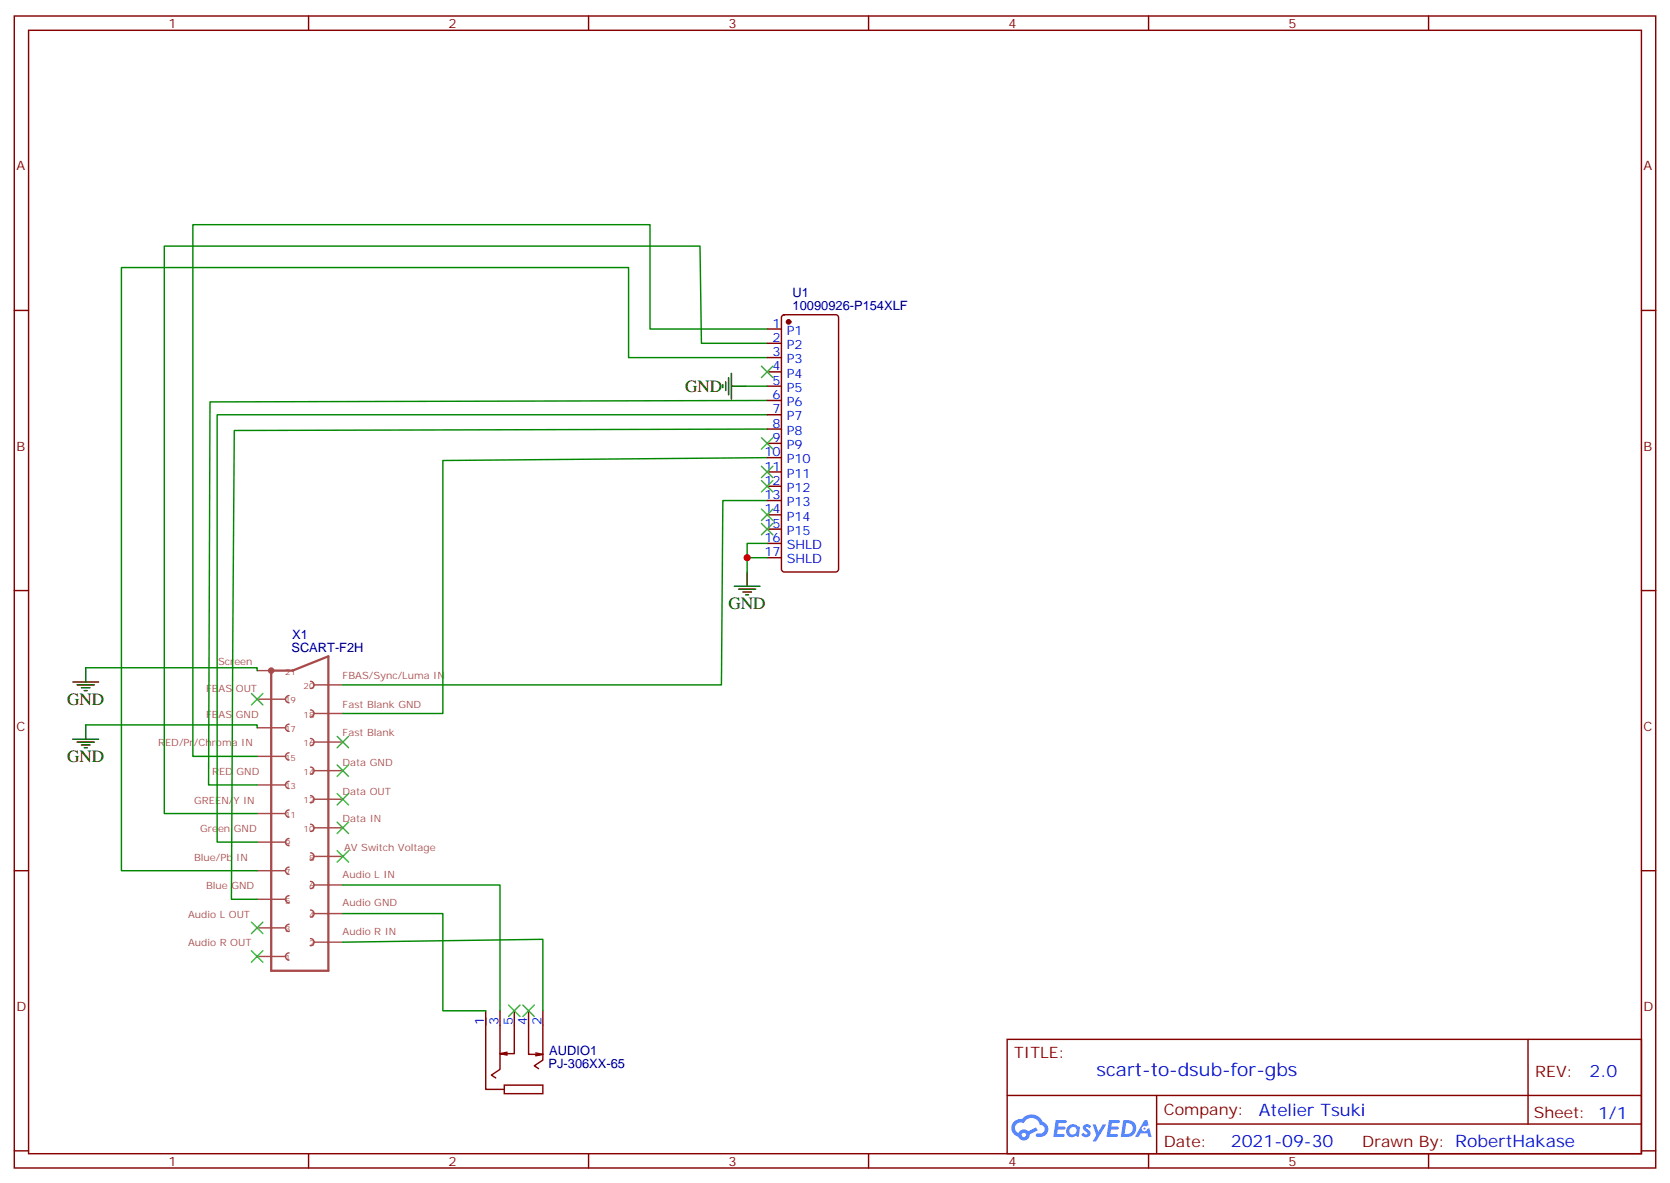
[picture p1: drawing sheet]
<svg xmlns="http://www.w3.org/2000/svg" width="412mm" height="292mm" viewBox="0 0 412 292" stroke-linecap="round" stroke-linejoin="round" font-family="sans-serif">
<g fill="none" stroke="#870000" stroke-width=".35">
<path d="M3.5 4h405.4v284.3h-405.4zM7.1 7.5h398.2v277.3h-398.2zM76.2 4v3.5M145.3 4v3.5M214.5 4v3.5M283.6 4v3.5M352.8 4v3.5M3.5 76.6h3.6M405.3 76.6h3.6M3.5 145.8h3.6M405.3 145.8h3.6M3.5 214.9h3.6"/>
<path d="M405.3 214.9h3.6M248.7 256.5h156.6v28.3h-156.6zM377.3 256.6v20.8M248.7 270.4h156.5M285.6 277.4h119.6M285.6 270.4v14.1M3.5 284.1h3.6M76.2 284.8v3.5M145.3 284.8v3.5M214.5 284.8v3.5M283.6 284.8v3.5M352.8 284.8v3.5"/>
<path d="M405.3 284.1h3.6"/>
</g>
<g fill="#5487ff">
<path d="M267.7 277.7a1.22 1.22 0 0 1 1.7 .3l-.4 .6a.47 .47 0 0 0-.3-.4 .47 .47 0 0 0-.5 .1v.2a1.3 1.3 0 0 1 1 1.7 1.39 1.39 0 0 1-2.2-.1l.5-.5 .7 .4a.29 .29 0 0 0 .3-.3 .29 .29 0 0 0-.2-.3 1.04 1.04 0 0 1-.6-1.7z"/>
<path d="M260.7 276.5h2.4a.37 .37 0 0 1 .3 .3 .37 .37 0 0 1-.3 .4h-1.7l-.1 .9h1.5l.3 .3-.3 .4h-1.6l-.2 1.1h1.6a.36 .36 0 0 1 .3 .4 .36 .36 0 0 1-.3 .3h-2.5z"/>
<path d="M273.8 276.5h2.4a.37 .37 0 0 1 .4 .3 .37 .37 0 0 1-.4 .4h-1.6l-.2 .9h1.6l.3 .3-.4 .4h-1.6l-.1 1.1h1.5a.36 .36 0 0 1 .4 .4 .36 .36 0 0 1-.4 .3h-2.4z"/>
<path d="M282.6 276.5h.7l.3 1.2-.6 .3a.69 .69 0 0 0-1 .3 .69 .69 0 0 0 .4 1 .69 .69 0 0 0 .9-.6l.5-.3 .6 2.2h-.8l-.2-.9h-1.8l-.5 .9h-.8z"/>
<path d="M269.8 277.6h.8l.6 1.8 1.1-1.8h.9l-2.6 4.1h-.8l.9-1.5z"/>
<path d="M277.4 276.5l-.6 4.1h1.3a2.11 2.11 0 0 0 2.5-2.1 2.11 2.11 0 0 0-2.5-2zM278.1 277.2a1.39 1.39 0 0 1 1.7 1.4 1.39 1.39 0 0 1-1.8 1.3h-.3z"/>
<path d="M263.7 278.1a1.47 1.47 0 0 0-.1 2.1 1.47 1.47 0 0 0 2.1 .1l.7 .3 .3-2.3-.2-.2-.4-.1a1.49 1.49 0 0 0-2.4 .1zM264.4 278.5a.92 .92 0 0 1 1.5 .5 .92 .92 0 0 1-1.3 1 .9 .9 0 0 1-.2-1.5z"/>
<path d="M250.4 276.8a2.18 2.18 0 0 0 1.1 3.8 1.44 1.44 0 0 0 1.6 .9 1.44 1.44 0 0 0 1.2-1.5l2-1-.5-.7-1.9 .9a1.47 1.47 0 0 0-2.4 .5 1.39 1.39 0 0 1-.7-2 1.39 1.39 0 0 1 2-.4 2.12 2.12 0 0 1 2.2-1.4 2.12 2.12 0 0 1 1.9 1.7 1.07 1.07 0 0 1 1.1 1.1 1.07 1.07 0 0 1-1 1.1h-.7a.43 .43 0 0 0-.5 .3 .43 .43 0 0 0 .4 .5 1.98 1.98 0 0 0 2.5-1.2 1.98 1.98 0 0 0-1.2-2.5 2.98 2.98 0 0 0-5.1-.7l-1.1 .1zM252.3 280.1a.55 .55 0 0 1 1.1 0 .55 .55 0 0 1-1.1 0z"/>
<circle cx="282.6" cy="278.6" r=".26"/>
</g>
<g fill="none" stroke="#870000" stroke-width=".35">
<path d="M193.2 77.9l.5-.2h12.7a.71 .71 0 0 1 .7 .7v62.1a.76 .76 0 0 1-.7 .7h-12.7a.76 .76 0 0 1-.7-.7v-62.1zM189.4 81.2h3.6M189.4 84.7h3.6M189.4 88.3h3.6M189.4 91.8h3.6M189.4 95.3h3.6M189.4 98.8h3.6M189.4 102.4h3.6M189.4 105.9h3.6M189.4 109.4h3.6M189.4 113h3.6M189.4 116.5h3.6"/>
<path d="M189.4 120h3.6M189.4 123.5h3.6M189.4 127.1h3.6M189.4 130.6h3.6M189.4 134.1h3.6M189.4 137.7h3.6M119.9 251.2v17.7h4.6M119.9 249.5v3.5M123.5 249.5v14.4l-2.1 1.5 1 .7M125.2 259.7l-1.7 .4M127 249.5v10.6h-3.5l1.7 .3M130.5 249.5v10.7h3.6l-1.8 .4"/>
<path d="M132.3 259.9l1.8 .3M134.1 249.5v12.2l-2.2 1.4 1.1 .7M124.5 267.8h9.6v2.1h-9.6z"/>
</g>
<g fill="none" stroke="#3c3" stroke-width=".35">
<path d="M188 90.4l2.9 2.8M190.9 90.4l-2.9 2.8M188 108l2.9 2.8M188 115.1l2.9 2.8M188 118.6l2.9 2.8M190.9 108l-2.9 2.8M190.9 115.1l-2.9 2.8M190.9 118.6l-2.9 2.8M188 125.7l2.9 2.8M188 129.2l2.9 2.8M190.9 125.7l-2.9 2.8M190.9 129.2l-2.9 2.8"/>
<path d="M62.1 171.2l2.8 2.8M64.9 171.2l-2.8 2.8M83.3 181.8l2.8 2.8M83.3 188.8l2.8 2.8M83.3 195.9l2.8 2.8M86.1 181.8l-2.8 2.8M86.1 188.8l-2.8 2.8M86.1 195.9l-2.8 2.8M83.3 202.9l2.8 2.8M83.3 210l2.8 2.8M86.1 202.9l-2.8 2.8M86.1 210l-2.8 2.8"/>
<path d="M62.1 234.7l2.8 2.8M62.1 227.6l2.8 2.8M64.9 234.7l-2.8 2.8M64.9 227.6l-2.8 2.8M125.6 248.1l2.8 2.8M128.4 248.1l-2.8 2.8M129.1 248.1l2.8 2.8M131.9 248.1l-2.8 2.8"/>
</g>
<g fill="none" stroke="#a64a4a" stroke-width=".35">
<path d="M63.5 179.6h7M63.5 172.6h7M63.5 165.5h3.5M70.5 179.6a.88 .88 0 0 0 .9 .9M70.5 172.6a.88 .88 0 0 0 .9 .9M71.4 178.8a.88 .88 0 0 0-.9 .8M71.4 171.7a.88 .88 0 0 0-.9 .9M76.7 175.2a.88 .88 0 0 1 .9 .9M76.7 168.2a.88 .88 0 0 1 .9 .9M77.6 176.1h3.5M77.6 169.1h3.5M77.6 176.1a.88 .88 0 0 1-.9 .9"/>
<path d="M77.6 169.1a.88 .88 0 0 1-.9 .8M81.2 176.1h3.5M81.2 169.1h3.5M63.5 193.7h7M63.5 186.7h7M70.5 193.7a.88 .88 0 0 0 .9 .9M70.5 186.7a.88 .88 0 0 0 .9 .9M71.4 199.9a.88 .88 0 0 0-.9 .9M71.4 192.9a.88 .88 0 0 0-.9 .8M71.4 185.8a.88 .88 0 0 0-.9 .9M76.7 196.4a.88 .88 0 0 1 .9 .9M76.7 189.3a.88 .88 0 0 1 .9 .9"/>
<path d="M76.7 182.3a.88 .88 0 0 1 .9 .9M77.6 197.3h3.5M77.6 190.2h3.5M77.6 183.2h3.5M77.6 197.3a.88 .88 0 0 1-.9 .9M77.6 190.2a.88 .88 0 0 1-.9 .9M77.6 183.2a.88 .88 0 0 1-.9 .8M81.2 197.3h3.5M81.2 190.2h3.5M81.2 183.2h3.5M63.5 214.9h7M63.5 207.9h7"/>
<path d="M63.5 200.8h7M70.5 214.9a.88 .88 0 0 0 .9 .9M70.5 207.9a.88 .88 0 0 0 .9 .8M70.5 200.8a.88 .88 0 0 0 .9 .9M71.4 214a.88 .88 0 0 0-.9 .9M71.4 207a.88 .88 0 0 0-.9 .9M76.7 217.6a.88 .88 0 0 1 .9 .8M76.7 210.5a.88 .88 0 0 1 .9 .9M76.7 203.4a.88 .88 0 0 1 .9 .9M77.6 218.4h3.5M77.6 211.4h3.5M77.6 204.3h3.5"/>
<path d="M77.6 218.4a.88 .88 0 0 1-.9 .9M77.6 211.4a.88 .88 0 0 1-.9 .9M77.6 204.3a.88 .88 0 0 1-.9 .9M81.2 218.4h3.5M81.2 211.4h3.5M81.2 204.3h3.5M63.5 236.1h7M63.5 229h7M63.5 222h7M70.5 236.1a.88 .88 0 0 0 .9 .9M70.5 222a.88 .88 0 0 0 .9 .8M70.5 229a.88 .88 0 0 0 .9 .9"/>
<path d="M71.4 235.2a.88 .88 0 0 0-.9 .9M71.4 221.1a.88 .88 0 0 0-.9 .9M71.4 228.1a.88 .88 0 0 0-.9 .9M76.7 224.6a.88 .88 0 0 1 .9 .9M76.7 231.7a.88 .88 0 0 1 .9 .9M77.6 232.6h3.5M77.6 225.5h3.5M77.6 225.5a.88 .88 0 0 1-.9 .9M77.6 232.6a.88 .88 0 0 1-.9 .8M81.2 232.6h3.5M81.2 225.5h3.5"/>
</g>
<g fill="none" stroke="#a64a4a" stroke-width=".56">
<path d="M67 165.5h5.3l8.8-3.5v77.6h-14.1z"/>
<circle cx="67" cy="165.5" r=".53"/>
</g>
<g fill="none" stroke="#008700" stroke-width=".35">
<path d="M184.1 95.3h5.3M189.4 81.2h-28.9v-25.7h-112.9v131.2h15.9M189.4 84.7h-16.2l-.3-24h-132.3v140.1h22.9M189.4 88.3h-34.2v-22.3h-125.2v148.9h33.5M189.4 98.8l-137.5 .4-.4 94.5h12M189.4 102.4h-135.8v105.5h9.9M189.4 105.9l-131.5 .4-.8 115.7h6.4M189.4 113l-80 .7v62.4h-24.7M184.5 137.7h4.9M189.4 123.5h-10.9l-.3 45.6h-93.5M189.4 134.1h-4.9v7.1M21.2 164.8h42.3v.7"/>
<path d="M21.2 178.9h42.3v.7M84.7 218.4h38.8v31.1M84.7 232.6l49.4-.8v17.7M84.7 225.5h24.7v24h10.5"/>
</g>
<g fill="none" stroke="#000" stroke-width=".35">
<path d="M178.5 95v.7M179.2 94.3v2.1M179.9 93.2v4.2M180.6 95.3h3.5M180.6 92.1v6.4M181.3 144.7h6.4M182.4 145.4h4.2M183.4 146.1h2.2M184.1 146.8h.8M184.5 141.2v3.5M18 168.3h6.3M19 169.1h4.3"/>
<path d="M20.1 169.8h2.1M20.8 170.5h.7M21.2 164.8v3.5M21.2 178.9v3.6M18 182.5h6.3M19 183.2h4.3M20.1 183.9h2.1M20.8 184.6h.7"/>
</g>
<circle cx="194.7" cy="79.4" r=".53" fill="#870000" stroke="#870000" stroke-width=".35"/>
<circle cx="184.5" cy="137.7" r=".88" fill="#c00"/>
<text font-size="4.6" fill="#00f" x="270.8" y="265.6">scart-to-dsub-for-gbs</text>
<g font-size="4.2">
<text x="169.2" y="96.7">GND</text>
<text x="179.9" y="150.4">GND</text>
<text x="16.6" y="174">GND</text>
<text x="16.6" y="188.1">GND</text>
</g>
<g font-size="4.2" fill="#00f">
<text x="392.5" y="265.8">2.0</text>
<text x="310.9" y="275.4">Atelier Tsuki</text>
<text x="304" y="283.2">2021-09-30</text>
</g>
<g font-size="3.9" fill="#800">
<text x="250.5" y="261.1">TITLE:</text>
<text x="379.1" y="265.8">REV:</text>
<text x="287.4" y="275.3">Company:</text>
<text x="378.7" y="275.9">Sheet: 1/1</text>
<text x="287.4" y="283">Date:</text>
<text x="336.4" y="283.1">Drawn By: RobertHakase</text>
</g>
<g font-size="3.2" fill="#800">
<text x="41.6" y="6.9">1</text>
<text x="110.8" y="6.9">2</text>
<text x="179.9" y="6.9">3</text>
<text x="249.1" y="6.9">4</text>
<text x="318.2" y="6.9">5</text>
<text x="4.1" y="42.1">A</text>
<text x="405.9" y="42.1">A</text>
<text x="4.1" y="111.2">B</text>
<text x="405.9" y="111.2">B</text>
<text x="4.1" y="180.3">C</text>
<text x="405.9" y="180.3">C</text>
<text x="4.1" y="249.5">D</text>
<text x="405.9" y="249.5">D</text>
<text x="41.6" y="287.8">1</text>
<text x="110.8" y="287.8">2</text>
<text x="179.9" y="287.8">3</text>
<text x="249.1" y="287.8">4</text>
<text x="318.2" y="287.8">5</text>
</g>
<g font-size="3.2" fill="#000080">
<text x="195.7" y="76.5">10090926-P154XLF</text>
<text x="195.7" y="73.2">U1</text>
<text x="72" y="160.9">SCART-F2H</text>
<text x="72.2" y="157.7">X1</text>
<text x="135.5" y="263.7">PJ-306XX-65</text>
<text x="135.7" y="260.5">AUDIO1</text>
</g>
<g font-size="3.2" fill="#00f">
<text x="190.8" y="80.9">1</text>
<text x="194.3" y="82.6">P1</text>
<text x="190.8" y="84.4">2</text>
<text x="190.8" y="87.9">3</text>
<text x="194.3" y="86.1">P2</text>
<text x="194.3" y="89.7">P3</text>
<text x="190.8" y="91.4">4</text>
<text x="190.8" y="95">5</text>
<text x="194.3" y="93.2">P4</text>
<text x="190.8" y="98.5">6</text>
<text x="194.3" y="96.7">P5</text>
<text x="194.3" y="100.3">P6</text>
<text x="190.8" y="102">7</text>
<text x="190.8" y="105.6">8</text>
<text x="194.3" y="103.8">P7</text>
<text x="194.3" y="107.3">P8</text>
<text x="188.8" y="112.6">10</text>
<text x="190.8" y="109.1">9</text>
<text x="194.3" y="110.8">P9</text>
<text x="188.8" y="116.1">11</text>
<text x="188.8" y="119.7">12</text>
<text x="194.3" y="114.4">P10</text>
<text x="194.3" y="117.9">P11</text>
<text x="188.8" y="123.2">13</text>
<text x="194.3" y="121.4">P12</text>
<text x="194.3" y="125">P13</text>
<text x="188.8" y="126.7">14</text>
<text x="188.8" y="130.2">15</text>
<text x="194.3" y="128.5">P14</text>
<text x="188.8" y="133.8">16</text>
<text x="188.8" y="137.3">17</text>
<text x="194.3" y="132">P15</text>
<text x="194.3" y="135.5">SHLD</text>
<text x="194.3" y="139.1">SHLD</text>
<text x="119.6" y="253" transform="rotate(-90 119.6 253)">1</text>
<text x="123.1" y="253" transform="rotate(-90 123.1 253)">3</text>
<text x="126.6" y="253" transform="rotate(-90 126.6 253)">5</text>
<text x="130.2" y="253" transform="rotate(-90 130.2 253)">4</text>
<text x="133.7" y="253" transform="rotate(-90 133.7 253)">2</text>
</g>
<g font-size="2.5" fill="#a54b4b">
<text x="53.8" y="164.1">Screen</text>
<text x="84.6" y="167.6">FBAS/Sync/Luma IN</text>
<text x="50.9" y="170.8">FBAS OUT</text>
<text x="50.9" y="177.2">FBAS GND</text>
<text x="84.6" y="174.7">Fast Blank GND</text>
<text x="39" y="184.2">RED/Pr/Chroma IN</text>
<text x="84.6" y="181.8">Fast Blank</text>
<text x="52.4" y="191.3">RED GND</text>
<text x="84.6" y="189.2">Data GND</text>
<text x="84.6" y="196.2">Data OUT</text>
<text x="47.9" y="198.3">GREEN/Y IN</text>
<text x="84.6" y="202.9">Data IN</text>
<text x="49.4" y="205.4">Green GND</text>
<text x="85" y="210">AV Switch Voltage</text>
<text x="47.9" y="212.4">Blue/Pb IN</text>
<text x="50.9" y="219.5">Blue GND</text>
<text x="84.6" y="216.7">Audio L IN</text>
<text x="46.4" y="226.6">Audio L OUT</text>
<text x="84.6" y="223.7">Audio GND</text>
<text x="46.4" y="233.6">Audio R OUT</text>
<text x="84.6" y="230.8">Audio R IN</text>
</g>
<g font-size="2.1" fill="#a54b4b">
<text x="70.4" y="166.6">21</text>
<text x="70.4" y="173.6">19</text>
<text x="75" y="170.1">20</text>
<text x="75" y="177.1">18</text>
<text x="70.4" y="180.7">17</text>
<text x="75" y="184.2">16</text>
<text x="70.4" y="187.7">15</text>
<text x="75" y="191.3">14</text>
<text x="70.4" y="194.8">13</text>
<text x="70.4" y="201.8">11</text>
<text x="75" y="198.3">12</text>
<text x="70.4" y="208.9">9</text>
<text x="75" y="205.4">10</text>
<text x="70.4" y="216">7</text>
<text x="76.3" y="212.4">8</text>
<text x="76.3" y="219.5">6</text>
<text x="70.4" y="223">5</text>
<text x="76.3" y="226.5">4</text>
<text x="70.4" y="230.1">3</text>
<text x="76.3" y="233.6">2</text>
<text x="70.4" y="237.1">1</text>
</g>
</svg>
